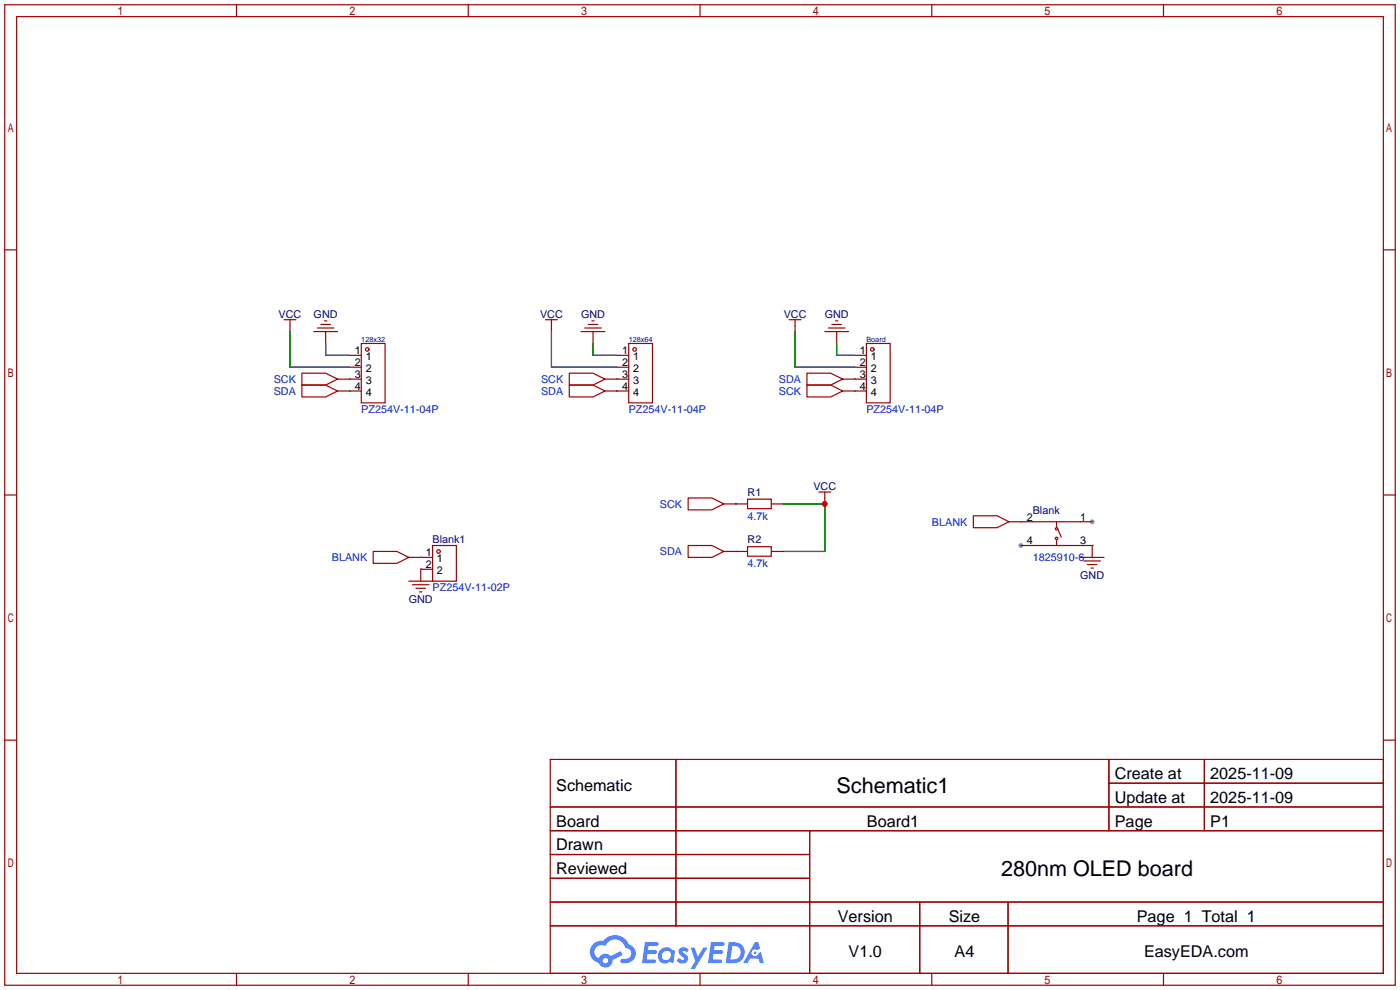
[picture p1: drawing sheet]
<svg xmlns="http://www.w3.org/2000/svg" width="299mm" height="212mm" viewBox="0 0 299 212" stroke-linecap="round" stroke-linejoin="round" font-family="sans-serif">
<g fill="#999">
<circle cx="218.2" cy="116.6" r=".51"/>
<circle cx="233.4" cy="111.5" r=".51"/>
</g>
<g fill="none" stroke="#a10000" stroke-width=".25">
<path d="M1 1h297.2v209.6h-297.2zM3.6 3.6h292.1v204.4h-292.1zM50.5 1v2.6M100.1 1v2.6M149.6 1v2.6M199.1 1v2.6M248.7 1v2.6M1 53.4h2.6M295.7 53.4h2.5M1 105.8h2.6M295.7 105.8h2.5M1 158.2h2.6"/>
<path d="M295.7 158.2h2.5M117.6 162.3h178.1v45.7h-178.1zM117.6 172.5h178.1M117.6 177.5h178.1M144.5 162.3v35.6M173 177.5v30.5M237 162.3v15.2M237 167.4h58.7M257.4 162.3v15.2M117.6 182.6h55.4M117.6 192.8h178.1M117.6 187.7h55.4"/>
<path d="M117.6 197.9h178.1M196.6 192.8v15.2M215.4 192.8v15.2M50.5 208v2.6M100.1 208v2.6M149.6 208v2.6M199.1 208v2.6M248.7 208v2.6"/>
</g>
<g fill="#5487ff">
<path d="M145.3 202.7a1.3 1.3 0 0 1 1.9 .3l-.4 .6a.54 .54 0 0 0-.9-.2l.1 .2a1.34 1.34 0 0 1 .9 1.8 1.47 1.47 0 0 1-2.3-.1l.5-.6 .8 .5a.31 .31 0 0 0 .4-.3 .31 .31 0 0 0-.3-.4 1.12 1.12 0 0 1-.7-1.8z"/>
<path d="M147.6 202.5h.9l.6 2 1.2-2h.9l-2.7 4.6h-.9l1-1.7z"/>
<path d="M137.8 201.4h1.7a1.31 1.31 0 0 1 1.2 .2 .4 .4 0 0 1-.3 .5l-1.8 .1-.1 .9h1.6a.4 .4 0 0 1 .4 .4 .4 .4 0 0 1-.5 .4h-1.6l-.2 1.2h1.4a.46 .46 0 0 1 .5 0 .46 .46 0 0 1 .1 .5l-.4 .2h-2.6z"/>
<path d="M151.9 201.4h1.7a1.32 1.32 0 0 1 1.2 .2 .39 .39 0 0 1-.3 .5l-1.8 .1-.1 .9h1.6a.4 .4 0 0 1 .4 .4 .4 .4 0 0 1-.4 .4h-1.7l-.2 1.2h1.4a.46 .46 0 0 1 .5 0 .46 .46 0 0 1 .1 .5l-.4 .2h-2.6z"/>
<path d="M161.3 201.4h.8l.3 1.3-.6 .4a.75 .75 0 0 0-1.1 .3 .75 .75 0 0 0 .5 1 .75 .75 0 0 0 .9-.7l.5-.2 .6 2.3h-.8l-.3-.9h-1.8l-.5 .9h-1z"/>
<path d="M155.7 201.4l-.6 4.4h1.5a2.27 2.27 0 0 0 2.6-2.2 2.27 2.27 0 0 0-2.7-2.2zM156.5 202.1a1.5 1.5 0 0 1 1.8 1.6 1.5 1.5 0 0 1-1.9 1.4h-.3z"/>
<path d="M141.2 203a1.6 1.6 0 0 0-.3 2.3 1.6 1.6 0 0 0 2.3 .2l.7 .3 .3-2.4-.1-.3-.5-.1a1.58 1.58 0 0 0-2.4 0zM141.8 203.5a.98 .98 0 0 1 1.6 .4 .98 .98 0 0 1-1.1 1.3 .94 .94 0 0 1-.9-.7 .94 .94 0 0 1 .4-1z"/>
<path d="M126.8 201.8a2.37 2.37 0 0 0 1.1 4 1.54 1.54 0 0 0 1.8 1 1.54 1.54 0 0 0 1.2-1.6l2.2-1.1-.5-.8-2 1a1.57 1.57 0 0 0-2.7 .5 1.5 1.5 0 0 1-.7-2.1 1.5 1.5 0 0 1 2.2-.5 2.23 2.23 0 0 1 2.3-1.4 2.23 2.23 0 0 1 2 1.8 1.16 1.16 0 0 1 1.2 1.1 1.16 1.16 0 0 1-1.1 1.2h-.7a.47 .47 0 0 0-.5 .4 .47 .47 0 0 0 .4 .5 2.17 2.17 0 0 0 2.5-.9 2.17 2.17 0 0 0-.3-2.7l-.8-.4a3.2 3.2 0 0 0-5.5-.7l-1.1 .1zM128.8 205.3a.6 .6 0 0 1 1.2 0 .6 .6 0 0 1-1.2 0z"/>
<circle cx="161.4" cy="203.6" r=".28"/>
</g>
<g fill="none" stroke="#a10000" stroke-width=".25">
<path d="M60.7 68.3h2.5M62 68.3v2.6M64.5 79.8h5.1l2.5 1.2-2.5 1.3h-5.1zM67.1 70.9h5M67.8 70.1h3.6M68.6 69.3h2M69.3 68.6h.5M69.6 70.9v2.5M74.7 75.9h2.5M74.7 78.5h2.5M77.2 73.4h5.1v12.7h-5.1zM116.6 68.3h2.5"/>
<path d="M117.9 68.3v2.6M121.7 79.8h5l2.6 1.2-2.6 1.3h-5zM124.2 70.9h5.1M125 70.1h3.5M125.7 69.3h2.1M126.5 68.6h.5M126.7 70.9v2.5M131.8 75.9h2.6M131.8 78.5h2.6M134.4 73.4h5v12.7h-5zM168.7 68.3h2.5M169.9 68.3v2.6"/>
<path d="M172.5 79.8h5l2.6 1.2-2.6 1.3h-5zM176.3 70.9h5.1M177 70.1h3.6M177.8 69.3h2M178.6 68.6h.5M178.8 70.9v2.5M182.6 75.9h2.6M182.6 78.5h2.6M185.2 73.4h5v12.7h-5zM64.5 82.3h5.1l2.5 1.3-2.5 1.2h-5.1zM72.1 81h5.1M72.1 83.6h5.1"/>
<path d="M121.7 82.3h5l2.6 1.3-2.6 1.2h-5zM129.3 81h5.1M129.3 83.6h5.1M172.5 82.3h5l2.6 1.3-2.6 1.2h-5zM180.1 81h5.1M180.1 83.6h5.1M79.8 117.9h5l2.6 1.2-2.6 1.3h-5zM87.4 119.1h5.1M92.5 116.6h5v7.6h-5zM147.1 106.4h5l2.6 1.3-2.6 1.3h-5zM147.1 116.6h5l2.6 1.3-2.6 1.2h-5zM154.7 107.7h5.1"/>
<path d="M154.7 117.9h5.1M159.8 106.7h5v2h-5zM159.8 116.8h5v2.1h-5zM164.8 107.7h2.6M164.8 117.9h2.6M175 105.2h2.5M176.3 105.2v2.5M208 110.2h5.1l2.5 1.3-2.5 1.3h-5.1zM215.6 111.5h17.8M218.2 116.6h15.2v2.5M225.8 111.5v1.3M225.8 115.3v1.3"/>
<path d="M226.1 113l.7 1.8M230.9 119.1h5.1M231.6 119.9h3.6M87.4 124.2h5.1M88.1 125h3.6M88.9 125.7h2M89.7 126.5h.5M92.5 121.7h-2.6v2.5M232.4 120.6h2M233.2 121.4h.5"/>
<circle cx="78.5" cy="74.7" r=".38"/>
<circle cx="135.6" cy="74.7" r=".38"/>
<circle cx="186.4" cy="74.7" r=".38"/>
<circle cx="93.7" cy="117.9" r=".38"/>
<circle cx="225.8" cy="115.1" r=".25"/>
<circle cx="225.8" cy="113" r=".25"/>
</g>
<g fill="none" stroke="#008700" stroke-width=".25">
<path d="M62 70.9v7.6h12.7M69.6 73.4v2.5h5.1M117.9 70.9v7.6h13.9M126.7 73.4v2.5h5.1M169.9 70.9v7.6h12.7M178.8 73.4v2.5h3.8M74.7 81h.1M74.7 83.6h.1M131.8 81h.1M131.8 83.6h.1M182.6 81h.1M182.6 83.6h.1"/>
<path d="M89.9 119.1h.1M157.2 107.7h.1M157.2 117.9h.1M167.4 107.7h8.9v10.2h-8.9M218.2 111.5h.1M233.4 116.6h.1M89.9 121.7h.1"/>
</g>
<circle cx="176.3" cy="107.7" r=".63" fill="#c00"/>
<g font-size="4.6">
<text x="178.8" y="169.4">Schematic1</text>
<text x="213.9" y="187.2">280nm OLED board</text>
</g>
<g font-size="3.5">
<text x="238.3" y="166.5">Create at</text>
<text x="258.7" y="166.5">2025-11-09</text>
<text x="118.9" y="169.1">Schematic</text>
<text x="238.3" y="171.6">Update at</text>
<text x="258.7" y="171.6">2025-11-09</text>
<text x="118.9" y="176.7">Board</text>
<text x="185.3" y="176.7">Board1</text>
<text x="238.3" y="176.7">Page</text>
<text x="258.7" y="176.7">P1</text>
<text x="118.9" y="181.8">Drawn</text>
<text x="118.9" y="186.8">Reviewed</text>
<text x="179.1" y="197">Version</text>
<text x="202.8" y="197">Size</text>
<text x="243" y="197">Page 1 Total 1</text>
<text x="181.4" y="204.6">V1.0</text>
<text x="204" y="204.6">A4</text>
<text x="244.5" y="204.6">EasyEDA.com</text>
</g>
<g font-size="2.3" fill="#000080">
<text x="59.5" y="67.9">VCC</text>
<text x="67" y="67.9">GND</text>
<text x="115.4" y="67.9">VCC</text>
<text x="124.2" y="67.9">GND</text>
<text x="167.5" y="67.9">VCC</text>
<text x="176.3" y="67.9">GND</text>
<text x="159.8" y="106">R1</text>
<text x="173.8" y="104.7">VCC</text>
<text x="220.7" y="109.8">Blank</text>
<text x="92.5" y="116.1">Blank1</text>
<text x="159.8" y="116.1">R2</text>
<text x="230.9" y="123.7">GND</text>
<text x="87.4" y="128.8">GND</text>
</g>
<g font-size="2.3">
<text x="75.8" y="75.7">1</text>
<text x="78.2" y="77">1</text>
<text x="133" y="75.7">1</text>
<text x="135.3" y="77">1</text>
<text x="183.8" y="75.7">1</text>
<text x="186.1" y="77">1</text>
<text x="75.8" y="78.3">2</text>
<text x="75.8" y="80.8">3</text>
<text x="75.8" y="83.3">4</text>
<text x="78.2" y="79.5">2</text>
<text x="78.2" y="82.1">3</text>
<text x="133" y="78.3">2</text>
<text x="133" y="80.8">3</text>
<text x="133" y="83.3">4</text>
<text x="135.3" y="79.5">2</text>
<text x="135.3" y="82.1">3</text>
<text x="183.8" y="78.3">2</text>
<text x="183.8" y="80.8">3</text>
<text x="183.8" y="83.3">4</text>
<text x="186.1" y="79.5">2</text>
<text x="186.1" y="82.1">3</text>
<text x="78.2" y="84.6">4</text>
<text x="135.3" y="84.6">4</text>
<text x="186.1" y="84.6">4</text>
<text x="219.4" y="111.3">2</text>
<text x="230.9" y="111.3">1</text>
<text x="91" y="118.9">1</text>
<text x="219.4" y="116.4">4</text>
<text x="230.9" y="116.4">3</text>
<text x="91" y="121.4">2</text>
<text x="93.4" y="120.2">1</text>
<text x="93.4" y="122.7">2</text>
</g>
<g font-size="2.3" fill="#00f">
<text x="58.5" y="81.8">SCK</text>
<text x="115.6" y="81.8">SCK</text>
<text x="166.4" y="81.8">SDA</text>
<text x="58.5" y="84.4">SDA</text>
<text x="77.2" y="88.2">PZ254V-11-04P</text>
<text x="115.6" y="84.4">SDA</text>
<text x="134.4" y="88.2">PZ254V-11-04P</text>
<text x="166.4" y="84.4">SCK</text>
<text x="185.2" y="88.2">PZ254V-11-04P</text>
<text x="141" y="108.5">SCK</text>
<text x="159.8" y="111">4.7k</text>
<text x="199.2" y="112.3">BLANK</text>
<text x="70.9" y="119.9">BLANK</text>
<text x="141" y="118.7">SDA</text>
<text x="220.7" y="119.9">1825910-6</text>
<text x="159.8" y="121.2">4.7k</text>
<text x="92.5" y="126.3">PZ254V-11-02P</text>
</g>
<g font-size="1.6" fill="#000080">
<text x="77.2" y="73.1">128x32</text>
<text x="134.4" y="73.1">128x64</text>
<text x="185.2" y="73.1">Board</text>
</g>
</svg>
